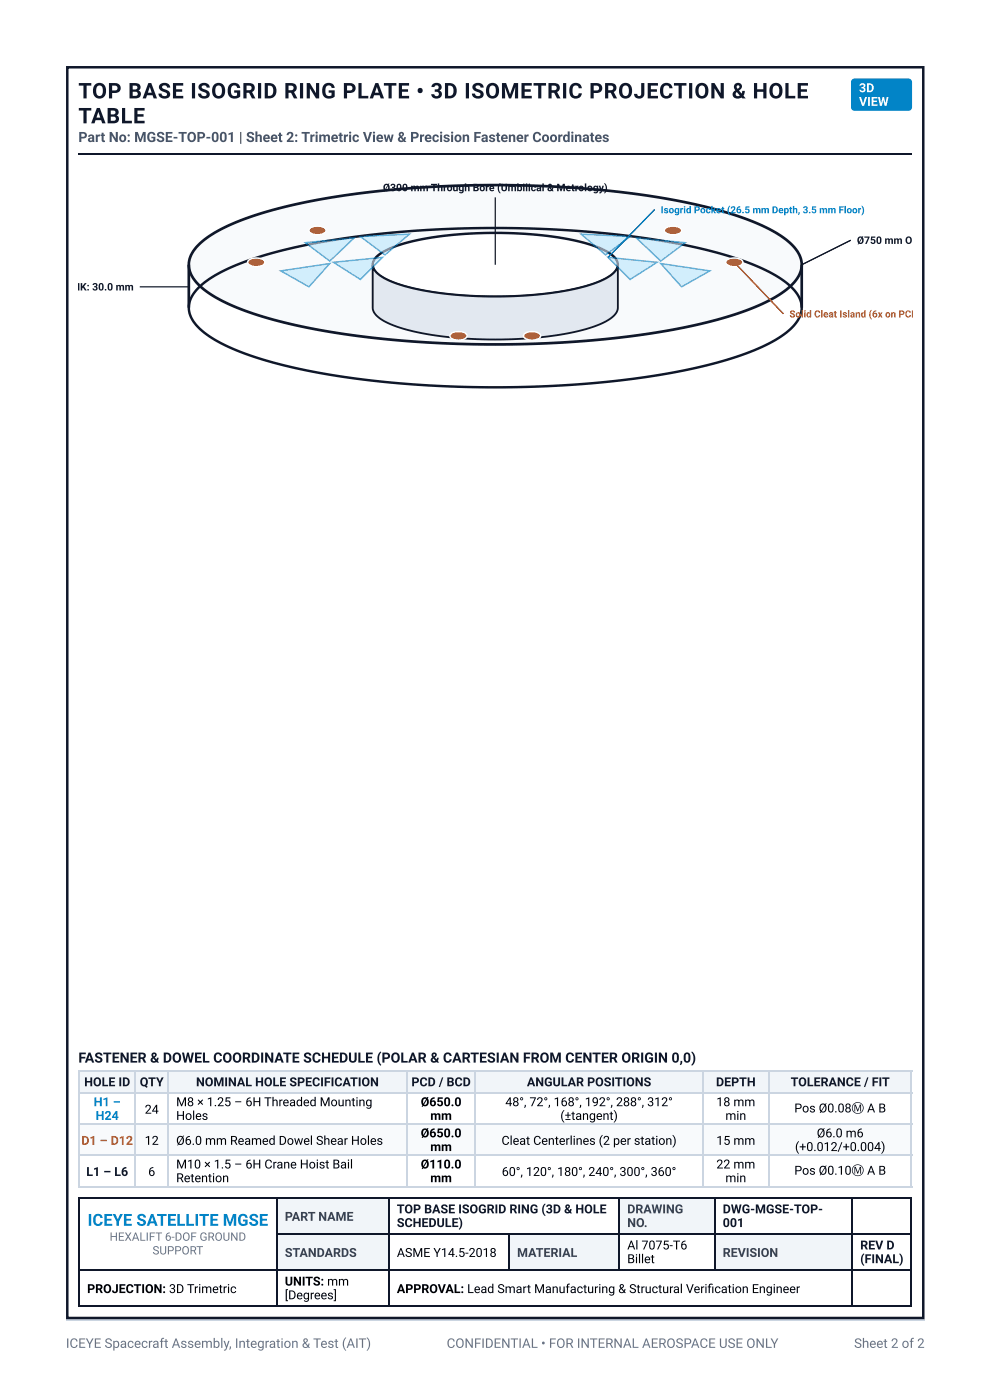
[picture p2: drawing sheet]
<svg xmlns="http://www.w3.org/2000/svg" width="210mm" height="297mm" viewBox="0 0 210 297" stroke-linecap="round" stroke-linejoin="round" font-family="sans-serif">
<path d="M14 280.3h182.3" fill="none" stroke="#cbd5e1" stroke-width=".26"/>
<path d="M14.3 14.3h181.8v265.6h-181.8z" fill="none" stroke="#0f172a" stroke-width=".53"/>
<path d="M16.7 32.7h177" fill="none" stroke="#0f172a" stroke-width=".26"/>
<path d="M180.9 16.9l.6-.2h11.4a.79 .79 0 0 1 .8 .8v5.3a.79 .79 0 0 1-.8 .7h-11.4a.79 .79 0 0 1-.8-.7v-5.3z" fill="#0284c7"/>
<g fill="#f1f5f9">
<path d="M58.7 254.5h23.8v7.7h-23.8z"/>
<path d="M131.5 254.5h20.4v7.7h-20.4z"/>
<path d="M58.7 262.2h23.8v7.7h-23.8z"/>
<path d="M107.9 262.2h23.6v7.7h-23.6z"/>
<path d="M151.9 262.2h29.1v7.7h-29.1z"/>
</g>
<path d="M16.7 254.4h177M16.8 254.3v23.2M58.9 254.3v23.2M82.7 254.3v23.2M131.4 254.3v15.6M151.7 254.3v15.6M180.8 254.3v23.2M193.5 254.3v23.2M16.7 269.7h177M16.7 277.4h177M59 262.1h134.7M108.1 262.2v7.7" fill="none" stroke="#0f172a" stroke-width=".26"/>
<path d="M42.2 51.9a33.8 33.8 0 0 1 13.1-6.5l5.2-1.5 6.4-1.4 6.7-1.1 6.7-.8 7.5-.7 7.3-.4 7.9-.2 7.5 .1 7.4 .2 7.7 .6 7.4 .7 6.7 1 6.3 1.1 5.6 1.4 5.1 1.5 4.3 1.6a18.2 18.2 0 0 1 8.5 6.3 5.3 5.3 0 0 1-1.4 6.7 33.8 33.8 0 0 1-13 6.6l-5.3 1.4-5.9 1.3-6.7 1.2-7.1 .9-7.1 .6-7.8 .4-7.9 .2h-7.4l-7.4-.3-7.7-.5-7.5-.8-6.7-.9-6.2-1.2-5.7-1.3-5-1.5-4.3-1.7a18.2 18.2 0 0 1-8.6-6.2 5.3 5.3 0 0 1 1.4-6.8z" fill="#f8fafc"/>
<path d="M40.1 56.2v9.1M42.2 51.9a33.8 33.8 0 0 1 13.1-6.5l5.2-1.5 6.4-1.4 6.7-1.1 6.7-.8 7.5-.7 7.3-.4 7.9-.2 7.5 .1 7.4 .2 7.7 .6 7.4 .7 6.7 1 6.3 1.1 5.6 1.4 5.1 1.5 4.3 1.6a18.2 18.2 0 0 1 8.5 6.3 5.3 5.3 0 0 1-1.4 6.7 33.8 33.8 0 0 1-13 6.6l-5.3 1.4-5.9 1.3-6.7 1.2-7.1 .9-7.1 .6-7.8 .4-7.9 .2h-7.4l-7.4-.3-7.7-.5-7.5-.8-6.7-.9-6.2-1.2-5.7-1.3-5-1.5-4.3-1.7a18.2 18.2 0 0 1-8.6-6.2 5.3 5.3 0 0 1 1.4-6.8zM170.2 56.2v9.1" fill="none" stroke="#0f172a" stroke-width=".57"/>
<path d="M42.2 61a33.8 33.8 0 0 1 13.1-6.5l5.2-1.5 6.4-1.3 6.7-1.1 6.7-.9 7.5-.7 7.3-.4 7.4-.2 8 .1 7.9 .3 7.2 .5 7.4 .7 6.7 1 6.3 1.2 5.6 1.3 5.1 1.5 4.3 1.6a18.2 18.2 0 0 1 8.5 6.3 5.3 5.3 0 0 1-1.4 6.8 33.8 33.8 0 0 1-13 6.5l-5.3 1.5-5.9 1.2-6.7 1.2-7.1 .9-7.1 .6-7.8 .5-7.9 .2-7.4-.1-7.4-.3-7.7-.5-7.5-.8-6.7-.9-6.2-1.2-5.7-1.3-5-1.5-4.3-1.7a18.2 18.2 0 0 1-8.6-6.2 5.3 5.3 0 0 1 1.4-6.8z" fill="none" stroke="#0f172a" stroke-width=".52"/>
<path d="M80 54.5a20.9 20.9 0 0 1 9.5-3.7l7.6-1 4.5-.3h4.6l8.5 .4 4.1 .6 3.7 .7a17.2 17.2 0 0 1 8 3.5 2.26 2.26 0 0 1-.6 3.7 27.6 27.6 0 0 1-11.1 3.6l-7.6 .8-8.1 .2-8.4-.6-6.8-1.1a17.2 17.2 0 0 1-8.1-3.5 2.13 2.13 0 0 1 .2-3.3z" fill="#fff"/>
<path d="M80 54.5a20.9 20.9 0 0 1 9.5-3.7l7.6-1 4.5-.3h4.6l8.5 .4 4.1 .6 3.7 .7a17.2 17.2 0 0 1 8 3.5 2.26 2.26 0 0 1-.6 3.7 27.6 27.6 0 0 1-11.1 3.6l-7.6 .8-8.1 .2-8.4-.6-6.8-1.1a17.2 17.2 0 0 1-8.1-3.5 2.13 2.13 0 0 1 .2-3.3z" fill="none" stroke="#0f172a" stroke-width=".52"/>
<path d="M79.1 56.2a4.5 4.5 0 0 0 3.1 3.2 51.8 51.8 0 0 0 17.9 3.5l6.1 .1 5.5-.2 5.7-.6 5.1-.9a17.2 17.2 0 0 0 8-3.5l.5-.7 .2-.9v9.1a4.5 4.5 0 0 1-3.1 3.2 51.8 51.8 0 0 1-17.8 3.5l-6.2 .1-5.5-.2-5.7-.6-5-.9a17.2 17.2 0 0 1-8.1-3.5l-.4-.7-.2-.6z" fill="#e2e8f0"/>
<path d="M79.1 56.2a4.5 4.5 0 0 0 3.1 3.2 51.8 51.8 0 0 0 17.9 3.5l6.1 .1 5.5-.2 5.7-.6 5.1-.9a17.2 17.2 0 0 0 8-3.5l.5-.7 .2-.9v9.1a4.5 4.5 0 0 1-3.1 3.2 51.8 51.8 0 0 1-17.8 3.5l-6.2 .1-5.5-.2-5.7-.6-5-.9a17.2 17.2 0 0 1-8.1-3.5l-.4-.7-.2-.6z" fill="none" stroke="#0f172a" stroke-width=".39"/>
<path d="M123.4 49.7l10.4 .5-5.2 4z" fill="#bae6fd"/>
<path d="M123.4 49.7l10.4 .5-5.2 4z" fill="none" stroke="#0284c7" stroke-width=".31"/>
<path d="M135.1 50.5l10.4 1-5.2 4z" fill="#bae6fd"/>
<path d="M135.1 50.5l10.4 1-5.2 4z" fill="none" stroke="#0284c7" stroke-width=".31"/>
<path d="M129.1 54.7l10.4 1-5.7 3.7z" fill="#bae6fd"/>
<path d="M129.1 54.7l10.4 1-5.7 3.7z" fill="none" stroke="#0284c7" stroke-width=".31"/>
<path d="M140.3 56l10.4 1.5-6 3.4z" fill="#bae6fd"/>
<path d="M140.3 56l10.4 1.5-6 3.4z" fill="none" stroke="#0284c7" stroke-width=".31"/>
<path d="M76.5 50.2l10.5-.5-5.3 4.5z" fill="#bae6fd"/>
<path d="M76.5 50.2l10.5-.5-5.3 4.5z" fill="none" stroke="#0284c7" stroke-width=".31"/>
<path d="M64.8 51.5l10.4-1-5.2 5z" fill="#bae6fd"/>
<path d="M64.8 51.5l10.4-1-5.2 5z" fill="none" stroke="#0284c7" stroke-width=".31"/>
<path d="M70.8 55.7l10.4-1-4.7 4.7z" fill="#bae6fd"/>
<path d="M70.8 55.7l10.4-1-4.7 4.7z" fill="none" stroke="#0284c7" stroke-width=".31"/>
<path d="M59.6 57.5l10.4-1.5-4.4 4.9z" fill="#bae6fd"/>
<path d="M59.6 57.5l10.4-1.5-4.4 4.9z" fill="none" stroke="#0284c7" stroke-width=".31"/>
<path d="M141.3 48.5a2.68 2.68 0 0 1 3.4 .3 1.17 1.17 0 0 1-1.4 1 1.74 1.74 0 0 1-2.2-.9z" fill="#ea580c"/>
<path d="M141.3 48.5a2.68 2.68 0 0 1 3.4 .3 1.17 1.17 0 0 1-1.4 1 1.74 1.74 0 0 1-2.2-.9z" fill="none" stroke="#fff" stroke-width=".31"/>
<path d="M154.3 55.3a2.68 2.68 0 0 1 3.4 .2 1.17 1.17 0 0 1-1.4 1.1 1.74 1.74 0 0 1-2.2-1z" fill="#ea580c"/>
<path d="M154.3 55.3a2.68 2.68 0 0 1 3.4 .2 1.17 1.17 0 0 1-1.4 1.1 1.74 1.74 0 0 1-2.2-1z" fill="none" stroke="#fff" stroke-width=".31"/>
<path d="M65.8 48.5a2.68 2.68 0 0 1 3.4 .3 1.17 1.17 0 0 1-1.4 1 1.74 1.74 0 0 1-2.2-.9z" fill="#ea580c"/>
<path d="M65.8 48.5a2.68 2.68 0 0 1 3.4 .3 1.17 1.17 0 0 1-1.4 1 1.74 1.74 0 0 1-2.2-.9z" fill="none" stroke="#fff" stroke-width=".31"/>
<path d="M52.8 55.3a2.68 2.68 0 0 1 3.4 .2 1.17 1.17 0 0 1-1.4 1.1 1.74 1.74 0 0 1-2.2-1z" fill="#ea580c"/>
<path d="M52.8 55.3a2.68 2.68 0 0 1 3.4 .2 1.17 1.17 0 0 1-1.4 1.1 1.74 1.74 0 0 1-2.2-1z" fill="none" stroke="#fff" stroke-width=".31"/>
<path d="M95.8 70.9a2.68 2.68 0 0 1 3.3 .3 1.17 1.17 0 0 1-1.4 1 1.74 1.74 0 0 1-2.2-1z" fill="#ea580c"/>
<path d="M95.8 70.9a2.68 2.68 0 0 1 3.3 .3 1.17 1.17 0 0 1-1.4 1 1.74 1.74 0 0 1-2.2-1z" fill="none" stroke="#fff" stroke-width=".31"/>
<path d="M111.4 70.9a2.68 2.68 0 0 1 3.4 .3 1.17 1.17 0 0 1-1.5 1 1.74 1.74 0 0 1-2.1-1z" fill="#ea580c"/>
<path d="M111.4 70.9a2.68 2.68 0 0 1 3.4 .3 1.17 1.17 0 0 1-1.5 1 1.74 1.74 0 0 1-2.1-1z" fill="none" stroke="#fff" stroke-width=".31"/>
<path d="M139 44.5l-9.9 10.2zM155.9 55.7l10.4 10.9zM170.2 56.2l10.5-5.2z" fill="#000"/>
<path d="M105.2 41.9v14.3M180.7 51l-10.5 5.2M29.7 60.9h10.4" fill="none" stroke="#0f172a" stroke-width=".26"/>
<path d="M139 44.5l-9.9 10.2" fill="none" stroke="#0284c7" stroke-width=".26"/>
<path d="M155.9 55.7l10.4 10.9" fill="none" stroke="#ea580c" stroke-width=".26"/>
<g fill="#f1f5f9">
<path d="M16.7 227.5h12.1v4.8h-12.1z"/>
<path d="M28.8 227.5h6.9v4.8h-6.9z"/>
<path d="M35.7 227.5h50.8v4.8h-50.8z"/>
<path d="M86.5 227.5h14.6v4.8h-14.6z"/>
<path d="M101.1 227.5h48.1v4.8h-48.1z"/>
<path d="M149.2 227.5h14v4.8h-14z"/>
<path d="M163.2 227.5h30.5v4.8h-30.5z"/>
</g>
<g fill="#f8fafc">
<path d="M16.7 238.9h12.1v6.6h-12.1z"/>
<path d="M28.8 238.9h6.9v6.6h-6.9z"/>
<path d="M35.7 238.9h50.8v6.6h-50.8z"/>
<path d="M86.5 238.9h14.6v6.6h-14.6z"/>
<path d="M101.1 238.9h48.1v6.6h-48.1z"/>
<path d="M149.2 238.9h14v6.6h-14z"/>
<path d="M163.2 238.9h30.5v6.6h-30.5z"/>
</g>
<g fill="none" stroke="#cbd5e1" stroke-width=".26">
<path d="M16.7 227.4h177M16.7 232.2h177M16.7 238.8h177M16.8 227.3v24.8M28.7 227.3v24.8M35.6 227.3v24.8M86.4 227.3v24.8M100.9 227.3v24.8M149.4 227.3v24.8M163.4 227.3v24.8M193.5 227.3v24.8M16.7 245.4h177"/>
<path d="M16.7 252h177"/>
</g>
<g font-size="4.6" fill="#0f172a">
<text x="16.6" y="20.9">TOP BASE ISOGRID RING PLATE • 3D ISOMETRIC PROJECTION &amp; HOLE</text>
<text x="16.6" y="26.2">TABLE</text>
</g>
<text font-size="3.5" fill="#0284c7" x="18.6" y="260.3">ICEYE SATELLITE MGSE</text>
<text font-size="3" fill="#475569" x="16.6" y="30.2">Part No: MGSE-TOP-001 | Sheet 2: Trimetric View &amp; Precision Fastener Coordinates</text>
<text font-size="3" fill="#0f172a" x="16.6" y="225.7">FASTENER &amp; DOWEL COORDINATE SCHEDULE (POLAR &amp; CARTESIAN FROM CENTER ORIGIN 0,0)</text>
<g font-size="2.8" fill="#64748b">
<text x="14" y="286.3">ICEYE Spacecraft Assembly, Integration &amp; Test (AIT)</text>
<text x="94.9" y="286.3">CONFIDENTIAL • FOR INTERNAL AEROSPACE USE ONLY</text>
<text x="181.4" y="286.3">Sheet 2 of 2</text>
</g>
<g font-size="2.6" fill="#fff">
<text x="182.4" y="19.6">3D</text>
<text x="182.4" y="22.5">VIEW</text>
</g>
<g font-size="2.6" fill="#0f172a">
<text x="17.9" y="230.7">HOLE ID</text>
<text x="29.7" y="230.7">QTY</text>
<text x="41.6" y="230.7">NOMINAL HOLE SPECIFICATION</text>
<text x="87.4" y="230.7">PCD / BCD</text>
<text x="111.9" y="230.7">ANGULAR POSITIONS</text>
<text x="152" y="230.7">DEPTH</text>
<text x="167.9" y="230.7">TOLERANCE / FIT</text>
<text x="18.3" y="249.8">L1 – L6</text>
<text x="84.3" y="257.7">TOP BASE ISOGRID RING (3D &amp; HOLE</text>
<text x="153.5" y="257.7">DWG-MGSE-TOP-</text>
<text x="84.3" y="260.6">SCHEDULE)</text>
<text x="153.5" y="260.6">001</text>
<text x="182.7" y="265.4">REV D</text>
<text x="182.7" y="268.3">(FINAL)</text>
</g>
<g font-size="2.6" fill="#0284c7">
<text x="19.9" y="234.9">H1 –</text>
<text x="20.3" y="237.9">H24</text>
</g>
<g font-size="2.6">
<text x="30.7" y="236.5">24</text>
<text x="37.4" y="234.9">M8 × 1.25 – 6H Threaded Mounting</text>
<text x="37.4" y="237.9">Holes</text>
<text x="89.3" y="234.9">Ø650.0</text>
<text x="91.4" y="237.9">mm</text>
<text x="107.3" y="234.9">48°, 72°, 168°, 192°, 288°, 312°</text>
<text x="119" y="237.9">(±tangent)</text>
<text x="152.1" y="234.9">18 mm</text>
<text x="154" y="237.9">min</text>
<text x="168.7" y="236.3">Pos Ø0.08Ⓜ A B</text>
<text x="30.7" y="243.2">12</text>
<text x="37.4" y="243.2">Ø6.0 mm Reamed Dowel Shear Holes</text>
<text x="89.3" y="241.6">Ø650.0</text>
<text x="91.4" y="244.5">mm</text>
<text x="106.5" y="243.2">Cleat Centerlines (2 per station)</text>
<text x="152.1" y="243.2">15 mm</text>
<text x="168.8" y="244.5">(+0.012/+0.004)</text>
<text x="173.4" y="241.6">Ø6.0 m6</text>
<text x="31.5" y="249.8">6</text>
<text x="37.4" y="248.2">M10 × 1.5 – 6H Crane Hoist Bail</text>
<text x="37.4" y="251.1">Retention</text>
<text x="89.3" y="248.2">Ø110.0</text>
<text x="91.4" y="251.1">mm</text>
<text x="106.6" y="249.8">60°, 120°, 180°, 240°, 300°, 360°</text>
<text x="152.1" y="248.2">22 mm</text>
<text x="154" y="251.1">min</text>
<text x="168.7" y="249.5">Pos Ø0.10Ⓜ A B</text>
<text x="84.3" y="267">ASME Y14.5-2018</text>
<text x="133.2" y="265.4">Al 7075-T6</text>
<text x="133.2" y="268.3">Billet</text>
<text x="18.5" y="274.6">PROJECTION: 3D Trimetric</text>
<text x="60.5" y="273">UNITS: mm</text>
<text x="60.5" y="276">[Degrees]</text>
<text x="84.3" y="274.6">APPROVAL: Lead Smart Manufacturing &amp; Structural Verifi cation Engineer</text>
</g>
<text font-size="2.6" fill="#ea580c" x="17.3" y="243.2">D1 – D12</text>
<g font-size="2.6" fill="#334155">
<text x="133.2" y="257.7">DRAWING</text>
<text x="60.5" y="259.3">PART NAME</text>
<text x="133.2" y="260.6">NO.</text>
<text x="60.5" y="267">STANDARDS</text>
<text x="109.8" y="267">MATERIAL</text>
<text x="153.5" y="267">REVISION</text>
</g>
<g font-size="2.5" fill="#64748b">
<text x="23.3" y="263.5">HEXALIFT 6-DOF GROUND</text>
<text x="32.4" y="266.4">SUPPORT</text>
</g>
<g font-size="2.2" fill="#0f172a">
<text x="81.3" y="40.6">Ø300 mm Through Bore (Umbilical &amp; Metrology)</text>
<text x="182" y="51.8">Ø750 mm O</text>
<text x="15.4" y="61.7">HK: 30.0 mm</text>
</g>
<text font-size="2.1" fill="#0284c7" x="140.3" y="45.3">Isogrid Pocket (26.5 mm Depth, 3.5 mm Floor)</text>
<text font-size="2.1" fill="#ea580c" x="167.6" y="67.4">Solid Cleat Island (6x on PCD</text>
</svg>
